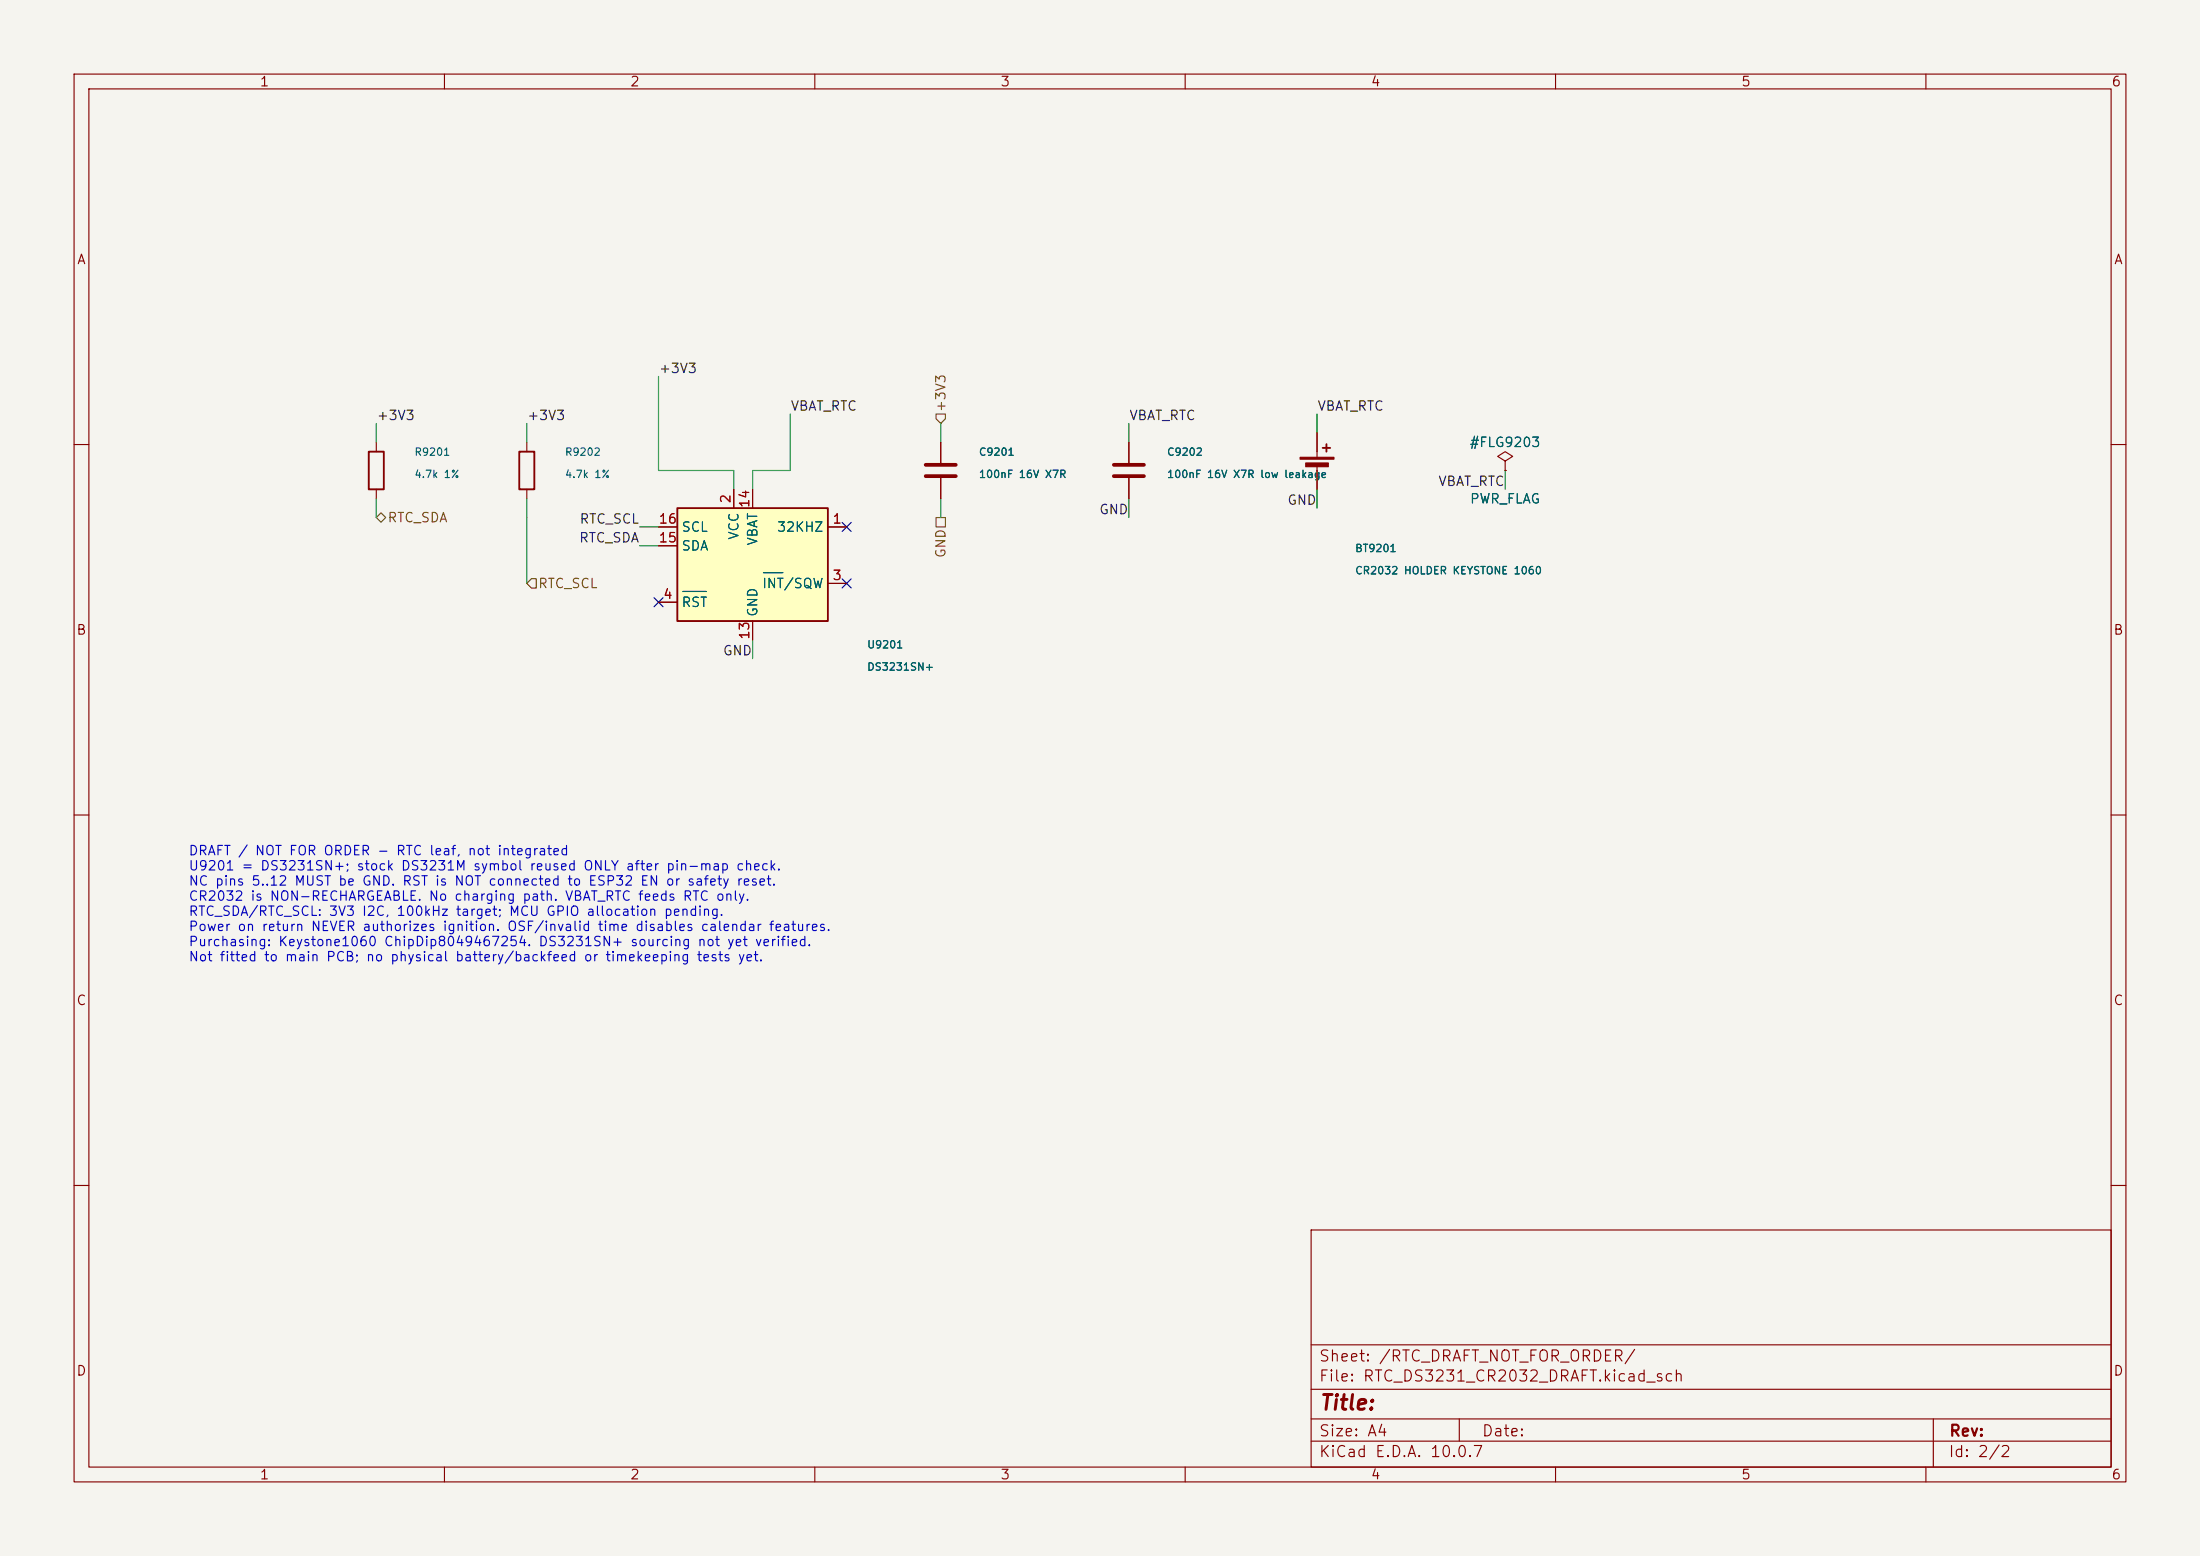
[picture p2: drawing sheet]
(kicad_sch
 (version 20250114)
 (generator "eeschema")
 (generator_version "9.0")
 (paper "A4")
 (lib_symbols
  (symbol "Timer_RTC:DS3231M"
  (exclude_from_sim no)
  (in_bom yes)
  (on_board yes)
  (in_pos_files yes)
  (duplicate_pin_numbers_are_jumpers no)
  (property "Reference" "U" (at -7.62 8.89 0) (show_name no) (do_not_autoplace no) (effects (font (size 1.27 1.27)) (justify right)))
  (property "Value" "DS3231M" (at 10.16 8.89 0) (show_name no) (do_not_autoplace no) (effects (font (size 1.27 1.27)) (justify right)))
  (property "Footprint" "Package_SO:SOIC-16W_7.5x10.3mm_P1.27mm" (at 0 -15.24 0) (show_name no) (do_not_autoplace no) (hide yes) (effects (font (size 1.27 1.27))))
  (property "Datasheet" "http://datasheets.maximintegrated.com/en/ds/DS3231.pdf" (at 6.858 1.27 0) (show_name no) (do_not_autoplace no) (hide yes) (effects (font (size 1.27 1.27))))
  (property "Description" "Extremely Accurate I2C-Integrated RTC/TCXO/Crystal SOIC-16" (at 0 0 0) (show_name no) (do_not_autoplace no) (hide yes) (effects (font (size 1.27 1.27))))
  (symbol "DS3231M_0_1"
   (rectangle (start -10.16 7.62) (end 10.16 -7.62) (stroke (width 0.254) (type default)) (fill (type background))))
  (symbol "DS3231M_1_1"
   (pin open_collector line (at 12.7 5.08 180) (length 2.54) (name "32KHZ" (effects (font (size 1.27 1.27)))) (number "1" (effects (font (size 1.27 1.27)))))
   (pin power_in line (at -2.54 10.16 270) (length 2.54) (name "VCC" (effects (font (size 1.27 1.27)))) (number "2" (effects (font (size 1.27 1.27)))))
   (pin open_collector line (at 12.7 -2.54 180) (length 2.54) (name "~{INT}/SQW" (effects (font (size 1.27 1.27)))) (number "3" (effects (font (size 1.27 1.27)))))
   (pin bidirectional line (at -12.7 -5.08 0) (length 2.54) (name "~{RST}" (effects (font (size 1.27 1.27)))) (number "4" (effects (font (size 1.27 1.27)))))
   (pin passive line (at 0 -10.16 90) (length 2.54) (hide yes) (name "GND" (effects (font (size 1.27 1.27)))) (number "5" (effects (font (size 1.27 1.27)))))
   (pin passive line (at 0 -10.16 90) (length 2.54) (hide yes) (name "GND" (effects (font (size 1.27 1.27)))) (number "6" (effects (font (size 1.27 1.27)))))
   (pin passive line (at 0 -10.16 90) (length 2.54) (hide yes) (name "GND" (effects (font (size 1.27 1.27)))) (number "7" (effects (font (size 1.27 1.27)))))
   (pin passive line (at 0 -10.16 90) (length 2.54) (hide yes) (name "GND" (effects (font (size 1.27 1.27)))) (number "8" (effects (font (size 1.27 1.27)))))
   (pin passive line (at 0 -10.16 90) (length 2.54) (hide yes) (name "GND" (effects (font (size 1.27 1.27)))) (number "9" (effects (font (size 1.27 1.27)))))
   (pin passive line (at 0 -10.16 90) (length 2.54) (hide yes) (name "GND" (effects (font (size 1.27 1.27)))) (number "10" (effects (font (size 1.27 1.27)))))
   (pin passive line (at 0 -10.16 90) (length 2.54) (hide yes) (name "GND" (effects (font (size 1.27 1.27)))) (number "11" (effects (font (size 1.27 1.27)))))
   (pin passive line (at 0 -10.16 90) (length 2.54) (hide yes) (name "GND" (effects (font (size 1.27 1.27)))) (number "12" (effects (font (size 1.27 1.27)))))
   (pin power_in line (at 0 -10.16 90) (length 2.54) (name "GND" (effects (font (size 1.27 1.27)))) (number "13" (effects (font (size 1.27 1.27)))))
   (pin power_in line (at 0 10.16 270) (length 2.54) (name "VBAT" (effects (font (size 1.27 1.27)))) (number "14" (effects (font (size 1.27 1.27)))))
   (pin bidirectional line (at -12.7 2.54 0) (length 2.54) (name "SDA" (effects (font (size 1.27 1.27)))) (number "15" (effects (font (size 1.27 1.27)))))
   (pin input line (at -12.7 5.08 0) (length 2.54) (name "SCL" (effects (font (size 1.27 1.27)))) (number "16" (effects (font (size 1.27 1.27))))))
  (embedded_fonts no))
  (symbol "Device:C"
  (pin_numbers (hide yes))
  (pin_names
   (offset 0.254))
  (exclude_from_sim no)
  (in_bom yes)
  (on_board yes)
  (in_pos_files yes)
  (duplicate_pin_numbers_are_jumpers no)
  (property "Reference" "C" (at 0.635 2.54 0) (show_name no) (do_not_autoplace no) (effects (font (size 1.27 1.27)) (justify left)))
  (property "Value" "C" (at 0.635 -2.54 0) (show_name no) (do_not_autoplace no) (effects (font (size 1.27 1.27)) (justify left)))
  (property "Footprint" "" (at 0.9652 -3.81 0) (show_name no) (do_not_autoplace no) (hide yes) (effects (font (size 1.27 1.27))))
  (property "Datasheet" "" (at 0 0 0) (show_name no) (do_not_autoplace no) (hide yes) (effects (font (size 1.27 1.27))))
  (property "Description" "Unpolarized capacitor" (at 0 0 0) (show_name no) (do_not_autoplace no) (hide yes) (effects (font (size 1.27 1.27))))
  (symbol "C_0_1"
   (polyline (pts (xy -2.032 0.762) (xy 2.032 0.762)) (stroke (width 0.508) (type default)) (fill (type none)))
   (polyline (pts (xy -2.032 -0.762) (xy 2.032 -0.762)) (stroke (width 0.508) (type default)) (fill (type none))))
  (symbol "C_1_1"
   (pin passive line (at 0 3.81 270) (length 2.794) (name "" (effects (font (size 1.27 1.27)))) (number "1" (effects (font (size 1.27 1.27)))))
   (pin passive line (at 0 -3.81 90) (length 2.794) (name "" (effects (font (size 1.27 1.27)))) (number "2" (effects (font (size 1.27 1.27))))))
  (embedded_fonts no))
  (symbol "Device:Battery_Cell"
  (pin_numbers (hide yes))
  (pin_names
   (offset 0) (hide yes))
  (exclude_from_sim no)
  (in_bom yes)
  (on_board yes)
  (in_pos_files yes)
  (duplicate_pin_numbers_are_jumpers no)
  (property "Reference" "BT" (at 2.54 2.54 0) (show_name no) (do_not_autoplace no) (effects (font (size 1.27 1.27)) (justify left)))
  (property "Value" "Battery_Cell" (at 2.54 0 0) (show_name no) (do_not_autoplace no) (effects (font (size 1.27 1.27)) (justify left)))
  (property "Footprint" "" (at 0 1.524 90) (show_name no) (do_not_autoplace no) (hide yes) (effects (font (size 1.27 1.27))))
  (property "Datasheet" "" (at 0 1.524 90) (show_name no) (do_not_autoplace no) (hide yes) (effects (font (size 1.27 1.27))))
  (property "Description" "Single-cell battery" (at 0 0 0) (show_name no) (do_not_autoplace no) (hide yes) (effects (font (size 1.27 1.27))))
  (property "Sim.Device" "V" (at 0 0 0) (show_name no) (do_not_autoplace no) (hide yes) (effects (font (size 1.27 1.27))))
  (property "Sim.Type" "DC" (at 0 0 0) (show_name no) (do_not_autoplace no) (hide yes) (effects (font (size 1.27 1.27))))
  (property "Sim.Pins" "1=+ 2=-" (at 0 0 0) (show_name no) (do_not_autoplace no) (hide yes) (effects (font (size 1.27 1.27))))
  (symbol "Battery_Cell_0_1"
   (rectangle (start -2.286 1.778) (end 2.286 1.524) (stroke (width 0) (type default)) (fill (type outline)))
   (rectangle (start -1.524 1.016) (end 1.524 0.508) (stroke (width 0) (type default)) (fill (type outline)))
   (polyline (pts (xy 0 1.778) (xy 0 2.54)) (stroke (width 0) (type default)) (fill (type none)))
   (polyline (pts (xy 0 0.762) (xy 0 0)) (stroke (width 0) (type default)) (fill (type none)))
   (polyline (pts (xy 0.762 3.048) (xy 1.778 3.048)) (stroke (width 0.254) (type default)) (fill (type none)))
   (polyline (pts (xy 1.27 3.556) (xy 1.27 2.54)) (stroke (width 0.254) (type default)) (fill (type none))))
  (symbol "Battery_Cell_1_1"
   (pin passive line (at 0 5.08 270) (length 2.54) (name "+" (effects (font (size 1.27 1.27)))) (number "1" (effects (font (size 1.27 1.27)))))
   (pin passive line (at 0 -2.54 90) (length 2.54) (name "-" (effects (font (size 1.27 1.27)))) (number "2" (effects (font (size 1.27 1.27))))))
  (embedded_fonts no))
  (symbol "Device:R"
  (pin_numbers (hide yes))
  (pin_names
   (offset 0))
  (exclude_from_sim no)
  (in_bom yes)
  (on_board yes)
  (in_pos_files yes)
  (duplicate_pin_numbers_are_jumpers no)
  (property "Reference" "R" (at 2.032 0 90) (show_name no) (do_not_autoplace no) (effects (font (size 1.27 1.27))))
  (property "Value" "R" (at 0 0 90) (show_name no) (do_not_autoplace no) (effects (font (size 1.27 1.27))))
  (property "Footprint" "" (at -1.778 0 90) (show_name no) (do_not_autoplace no) (hide yes) (effects (font (size 1.27 1.27))))
  (property "Datasheet" "" (at 0 0 0) (show_name no) (do_not_autoplace no) (hide yes) (effects (font (size 1.27 1.27))))
  (property "Description" "Resistor" (at 0 0 0) (show_name no) (do_not_autoplace no) (hide yes) (effects (font (size 1.27 1.27))))
  (symbol "R_0_1"
   (rectangle (start -1.016 -2.54) (end 1.016 2.54) (stroke (width 0.254) (type default)) (fill (type none))))
  (symbol "R_1_1"
   (pin passive line (at 0 3.81 270) (length 1.27) (name "" (effects (font (size 1.27 1.27)))) (number "1" (effects (font (size 1.27 1.27)))))
   (pin passive line (at 0 -3.81 90) (length 1.27) (name "" (effects (font (size 1.27 1.27)))) (number "2" (effects (font (size 1.27 1.27))))))
  (embedded_fonts no))
  (symbol "power:PWR_FLAG"
  (power global)
  (pin_numbers (hide yes))
  (pin_names
   (offset 0) (hide yes))
  (exclude_from_sim no)
  (in_bom yes)
  (on_board yes)
  (in_pos_files yes)
  (duplicate_pin_numbers_are_jumpers no)
  (property "Reference" "#FLG" (at 0 1.905 0) (show_name no) (do_not_autoplace no) (hide yes) (effects (font (size 1.27 1.27))))
  (property "Value" "PWR_FLAG" (at 0 3.81 0) (show_name no) (do_not_autoplace no) (effects (font (size 1.27 1.27))))
  (property "Footprint" "" (at 0 0 0) (show_name no) (do_not_autoplace no) (hide yes) (effects (font (size 1.27 1.27))))
  (property "Datasheet" "" (at 0 0 0) (show_name no) (do_not_autoplace no) (hide yes) (effects (font (size 1.27 1.27))))
  (property "Description" "Special symbol for telling ERC where power comes from" (at 0 0 0) (show_name no) (do_not_autoplace no) (hide yes) (effects (font (size 1.27 1.27))))
  (symbol "PWR_FLAG_0_0"
   (pin power_out line (at 0 0 90) (length 0) (name "" (effects (font (size 1.27 1.27)))) (number "1" (effects (font (size 1.27 1.27))))))
  (symbol "PWR_FLAG_0_1"
   (polyline (pts (xy 0 0) (xy 0 1.27) (xy -1.016 1.905) (xy 0 2.54) (xy 1.016 1.905) (xy 0 1.27)) (stroke (width 0) (type default)) (fill (type none))))
  (embedded_fonts no)))
 (symbol
 (lib_name "Timer_RTC:DS3231M")
 (lib_id "Timer_RTC:DS3231M")
 (at 101.6 76.2 0)
 (unit 1)
 (exclude_from_sim no)
 (in_bom yes)
 (on_board yes)
 (dnp no)
 (property "Reference" "U9201"
  (at 117.0 87.0 0)
  (effects (font (size 1.0 1.0)) (justify left)))
 (property "Value" "DS3231SN+"
  (at 117.0 90.0 0)
  (effects (font (size 1.0 1.0)) (justify left)))
 (property "Footprint" "Package_SO:SOIC-16W_7.5x10.3mm_P1.27mm"
  (at 101.6 76.2 0)
  (effects (font (size 1.27 1.27)) (hide yes)))
 (property "Datasheet" "~"
  (at 101.6 76.2 0)
  (effects (font (size 1.27 1.27)) (hide yes)))
 (pin "1")
 (pin "10")
 (pin "11")
 (pin "12")
 (pin "13")
 (pin "14")
 (pin "15")
 (pin "16")
 (pin "2")
 (pin "3")
 (pin "4")
 (pin "5")
 (pin "6")
 (pin "7")
 (pin "8")
 (pin "9")
 (instances
  (project "RTC_DS3231_CR2032_DRAFT" (path "" (reference "U9201") (unit 1)))
  (project "RTC_INTEGRATION_FIXTURE_NOT_PCB" (path "" (reference "U9201") (unit 1)))))
 (symbol
 (lib_name "Device:C")
 (lib_id "Device:C")
 (at 127 63.5 0)
 (unit 1)
 (exclude_from_sim no)
 (in_bom yes)
 (on_board yes)
 (dnp no)
 (property "Reference" "C9201"
  (at 132.08 61.0 0)
  (effects (font (size 1.0 1.0)) (justify left)))
 (property "Value" "100nF 16V X7R"
  (at 132.08 64.0 0)
  (effects (font (size 1.0 1.0)) (justify left)))
 (property "Footprint" "Capacitor_SMD:C_0805_2012Metric"
  (at 127 63.5 0)
  (effects (font (size 1.27 1.27)) (hide yes)))
 (property "Datasheet" "~"
  (at 127 63.5 0)
  (effects (font (size 1.27 1.27)) (hide yes)))
 (pin "1")
 (pin "2")
 (instances
  (project "RTC_DS3231_CR2032_DRAFT" (path "" (reference "C9201") (unit 1)))
  (project "RTC_INTEGRATION_FIXTURE_NOT_PCB" (path "" (reference "C9201") (unit 1)))))
 (symbol
 (lib_name "Device:C")
 (lib_id "Device:C")
 (at 152.4 63.5 0)
 (unit 1)
 (exclude_from_sim no)
 (in_bom yes)
 (on_board yes)
 (dnp no)
 (property "Reference" "C9202"
  (at 157.48 61.0 0)
  (effects (font (size 1.0 1.0)) (justify left)))
 (property "Value" "100nF 16V X7R low leakage"
  (at 157.48 64.0 0)
  (effects (font (size 1.0 1.0)) (justify left)))
 (property "Footprint" "Capacitor_SMD:C_0805_2012Metric"
  (at 152.4 63.5 0)
  (effects (font (size 1.27 1.27)) (hide yes)))
 (property "Datasheet" "~"
  (at 152.4 63.5 0)
  (effects (font (size 1.27 1.27)) (hide yes)))
 (pin "1")
 (pin "2")
 (instances
  (project "RTC_DS3231_CR2032_DRAFT" (path "" (reference "C9202") (unit 1)))
  (project "RTC_INTEGRATION_FIXTURE_NOT_PCB" (path "" (reference "C9202") (unit 1)))))
 (symbol
 (lib_name "Device:Battery_Cell")
 (lib_id "Device:Battery_Cell")
 (at 177.8 63.5 0)
 (unit 1)
 (exclude_from_sim no)
 (in_bom yes)
 (on_board yes)
 (dnp no)
 (property "Reference" "BT9201"
  (at 182.88 74.0 0)
  (effects (font (size 1.0 1.0)) (justify left)))
 (property "Value" "CR2032 HOLDER KEYSTONE 1060"
  (at 182.88 77.0 0)
  (effects (font (size 1.0 1.0)) (justify left)))
 (property "Footprint" "Battery:BatteryHolder_Keystone_1060_1x2032"
  (at 177.8 63.5 0)
  (effects (font (size 1.27 1.27)) (hide yes)))
 (property "Datasheet" "~"
  (at 177.8 63.5 0)
  (effects (font (size 1.27 1.27)) (hide yes)))
 (pin "1")
 (pin "2")
 (instances
  (project "RTC_DS3231_CR2032_DRAFT" (path "" (reference "BT9201") (unit 1)))
  (project "RTC_INTEGRATION_FIXTURE_NOT_PCB" (path "" (reference "BT9201") (unit 1)))))
 (symbol
 (lib_name "Device:R")
 (lib_id "Device:R")
 (at 50.8 63.5 0)
 (unit 1)
 (exclude_from_sim no)
 (in_bom yes)
 (on_board yes)
 (dnp no)
 (property "Reference" "R9201"
  (at 55.88 61.0 0)
  (effects (font (size 1.0 1.0)) (justify left)))
 (property "Value" "4.7k 1%"
  (at 55.88 64.0 0)
  (effects (font (size 1.0 1.0)) (justify left)))
 (property "Footprint" "Resistor_SMD:R_0805_2012Metric"
  (at 50.8 63.5 0)
  (effects (font (size 1.27 1.27)) (hide yes)))
 (property "Datasheet" "~"
  (at 50.8 63.5 0)
  (effects (font (size 1.27 1.27)) (hide yes)))
 (pin "1")
 (pin "2")
 (instances
  (project "RTC_DS3231_CR2032_DRAFT" (path "" (reference "R9201") (unit 1)))
  (project "RTC_INTEGRATION_FIXTURE_NOT_PCB" (path "" (reference "R9201") (unit 1)))))
 (symbol
 (lib_name "Device:R")
 (lib_id "Device:R")
 (at 71.12 63.5 0)
 (unit 1)
 (exclude_from_sim no)
 (in_bom yes)
 (on_board yes)
 (dnp no)
 (property "Reference" "R9202"
  (at 76.2 61.0 0)
  (effects (font (size 1.0 1.0)) (justify left)))
 (property "Value" "4.7k 1%"
  (at 76.2 64.0 0)
  (effects (font (size 1.0 1.0)) (justify left)))
 (property "Footprint" "Resistor_SMD:R_0805_2012Metric"
  (at 71.12 63.5 0)
  (effects (font (size 1.27 1.27)) (hide yes)))
 (property "Datasheet" "~"
  (at 71.12 63.5 0)
  (effects (font (size 1.27 1.27)) (hide yes)))
 (pin "1")
 (pin "2")
 (instances
  (project "RTC_DS3231_CR2032_DRAFT" (path "" (reference "R9202") (unit 1)))
  (project "RTC_INTEGRATION_FIXTURE_NOT_PCB" (path "" (reference "R9202") (unit 1)))))
 (symbol
 (lib_name "power:PWR_FLAG")
 (lib_id "power:PWR_FLAG")
 (at 203.2 63.5 0)
 (unit 1)
 (exclude_from_sim no)
 (in_bom yes)
 (on_board yes)
 (dnp no)
 (property "Reference" "#FLG9203"
  (at 203.2 59.69 0)
  (effects (font (size 1.27 1.27))))
 (property "Value" "PWR_FLAG"
  (at 203.2 67.31 0)
  (effects (font (size 1.27 1.27))))
 (property "Footprint" ""
  (at 203.2 63.5 0)
  (effects (font (size 1.27 1.27)) (hide yes)))
 (property "Datasheet" "~"
  (at 203.2 63.5 0)
  (effects (font (size 1.27 1.27)) (hide yes)))
 (pin "1")
 (instances
  (project "RTC_DS3231_CR2032_DRAFT" (path "" (reference "#FLG9203") (unit 1)))))
 (wire
 (pts
  (xy 99.06 66.04) (xy 99.06 63.5))
 (stroke
  (width 0)
  (type default)))
 (wire
 (pts
  (xy 127 59.69) (xy 127 57.15))
 (stroke
  (width 0)
  (type default)))
 (wire
 (pts
  (xy 50.8 59.69) (xy 50.8 57.15))
 (stroke
  (width 0)
  (type default)))
 (wire
 (pts
  (xy 71.12 59.69) (xy 71.12 57.15))
 (stroke
  (width 0)
  (type default)))
 (wire
 (pts
  (xy 101.6 86.36) (xy 101.6 88.9))
 (stroke
  (width 0)
  (type default)))
 (wire
 (pts
  (xy 127 67.31) (xy 127 69.85))
 (stroke
  (width 0)
  (type default)))
 (wire
 (pts
  (xy 152.4 67.31) (xy 152.4 69.85))
 (stroke
  (width 0)
  (type default)))
 (wire
 (pts
  (xy 177.8 66.04) (xy 177.8 68.58))
 (stroke
  (width 0)
  (type default)))
 (wire
 (pts
  (xy 101.6 66.04) (xy 101.6 63.5))
 (stroke
  (width 0)
  (type default)))
 (wire
 (pts
  (xy 152.4 59.69) (xy 152.4 57.15))
 (stroke
  (width 0)
  (type default)))
 (wire
 (pts
  (xy 177.8 58.42) (xy 177.8 55.88))
 (stroke
  (width 0)
  (type default)))
 (wire
 (pts
  (xy 88.9 73.66) (xy 86.36 73.66))
 (stroke
  (width 0)
  (type default)))
 (wire
 (pts
  (xy 50.8 67.31) (xy 50.8 69.85))
 (stroke
  (width 0)
  (type default)))
 (wire
 (pts
  (xy 88.9 71.12) (xy 86.36 71.12))
 (stroke
  (width 0)
  (type default)))
 (wire
 (pts
  (xy 71.12 67.31) (xy 71.12 69.85))
 (stroke
  (width 0)
  (type default)))
 (wire
 (pts
  (xy 203.2 63.5) (xy 203.2 66.04))
 (stroke
  (width 0)
  (type default)))
 (label "+3V3"
  (at 88.9 50.8 0)
  (effects (font (size 1.27 1.27)) (justify left bottom)))
 (label "+3V3"
  (at 50.8 57.15 0)
  (effects (font (size 1.27 1.27)) (justify left bottom)))
 (label "+3V3"
  (at 71.12 57.15 0)
  (effects (font (size 1.27 1.27)) (justify left bottom)))
 (label "GND"
  (at 101.6 88.9 0)
  (effects (font (size 1.27 1.27)) (justify right bottom)))
 (label "GND"
  (at 152.4 69.85 0)
  (effects (font (size 1.27 1.27)) (justify right bottom)))
 (label "GND"
  (at 177.8 68.58 0)
  (effects (font (size 1.27 1.27)) (justify right bottom)))
 (label "VBAT_RTC"
  (at 106.68 55.88 0)
  (effects (font (size 1.27 1.27)) (justify left bottom)))
 (label "VBAT_RTC"
  (at 152.4 57.15 0)
  (effects (font (size 1.27 1.27)) (justify left bottom)))
 (label "VBAT_RTC"
  (at 177.8 55.88 0)
  (effects (font (size 1.27 1.27)) (justify left bottom)))
 (label "RTC_SDA"
  (at 86.36 73.66 180)
  (effects (font (size 1.27 1.27)) (justify right bottom)))
 (label "RTC_SCL"
  (at 86.36 71.12 180)
  (effects (font (size 1.27 1.27)) (justify right bottom)))
 (label "VBAT_RTC"
  (at 203.2 66.04 0)
  (effects (font (size 1.27 1.27)) (justify right bottom)))
 (no_connect
 (at 114.3 71.12))
 (no_connect
 (at 114.3 78.74))
 (no_connect
 (at 88.9 81.28))
 (hierarchical_label "RTC_SDA"
  (shape bidirectional)
  (at 50.8 69.85 0)
  (effects (font (size 1.27 1.27)) (justify left)))
 (hierarchical_label "RTC_SCL"
  (shape input)
  (at 71.12 78.74 0)
  (effects (font (size 1.27 1.27)) (justify left)))
 (hierarchical_label "+3V3"
  (shape input)
  (at 127 57.15 90)
  (effects (font (size 1.27 1.27)) (justify left)))
 (hierarchical_label "GND"
  (shape passive)
  (at 127 69.85 270)
  (effects (font (size 1.27 1.27)) (justify right)))
 (text "DRAFT / NOT FOR ORDER - RTC leaf, not integrated\nU9201 = DS3231SN+; stock DS3231M symbol reused ONLY after pin-map check.\nNC pins 5..12 MUST be GND. RST is NOT connected to ESP32 EN or safety reset.\nCR2032 is NON-RECHARGEABLE. No charging path. VBAT_RTC feeds RTC only.\nRTC_SDA/RTC_SCL: 3V3 I2C, 100kHz target; MCU GPIO allocation pending.\nPower on return NEVER authorizes ignition. OSF/invalid time disables calendar features.\nPurchasing: Keystone1060 ChipDip8049467254. DS3231SN+ sourcing not yet verified.\nNot fitted to main PCB; no physical battery/backfeed or timekeeping tests yet."
 (at 25.4 114.3 0)
 (effects
  (font (size 1.27 1.27)) (justify left top)))
 (sheet_instances
  (path ""
   (page "1")))
 (embedded_fonts no)
(wire (pts (xy 99.06 63.5) (xy 88.9 63.5)) (stroke (width 0) (type default)))
(wire (pts (xy 88.9 63.5) (xy 88.9 50.8)) (stroke (width 0) (type default)))
(wire (pts (xy 101.6 63.5) (xy 106.68 63.5)) (stroke (width 0) (type default)))
(wire (pts (xy 106.68 63.5) (xy 106.68 55.88)) (stroke (width 0) (type default)))
(wire
 (pts
  (xy 71.12 69.85) (xy 71.12 78.74))
 (stroke
  (width 0)
  (type default))))
